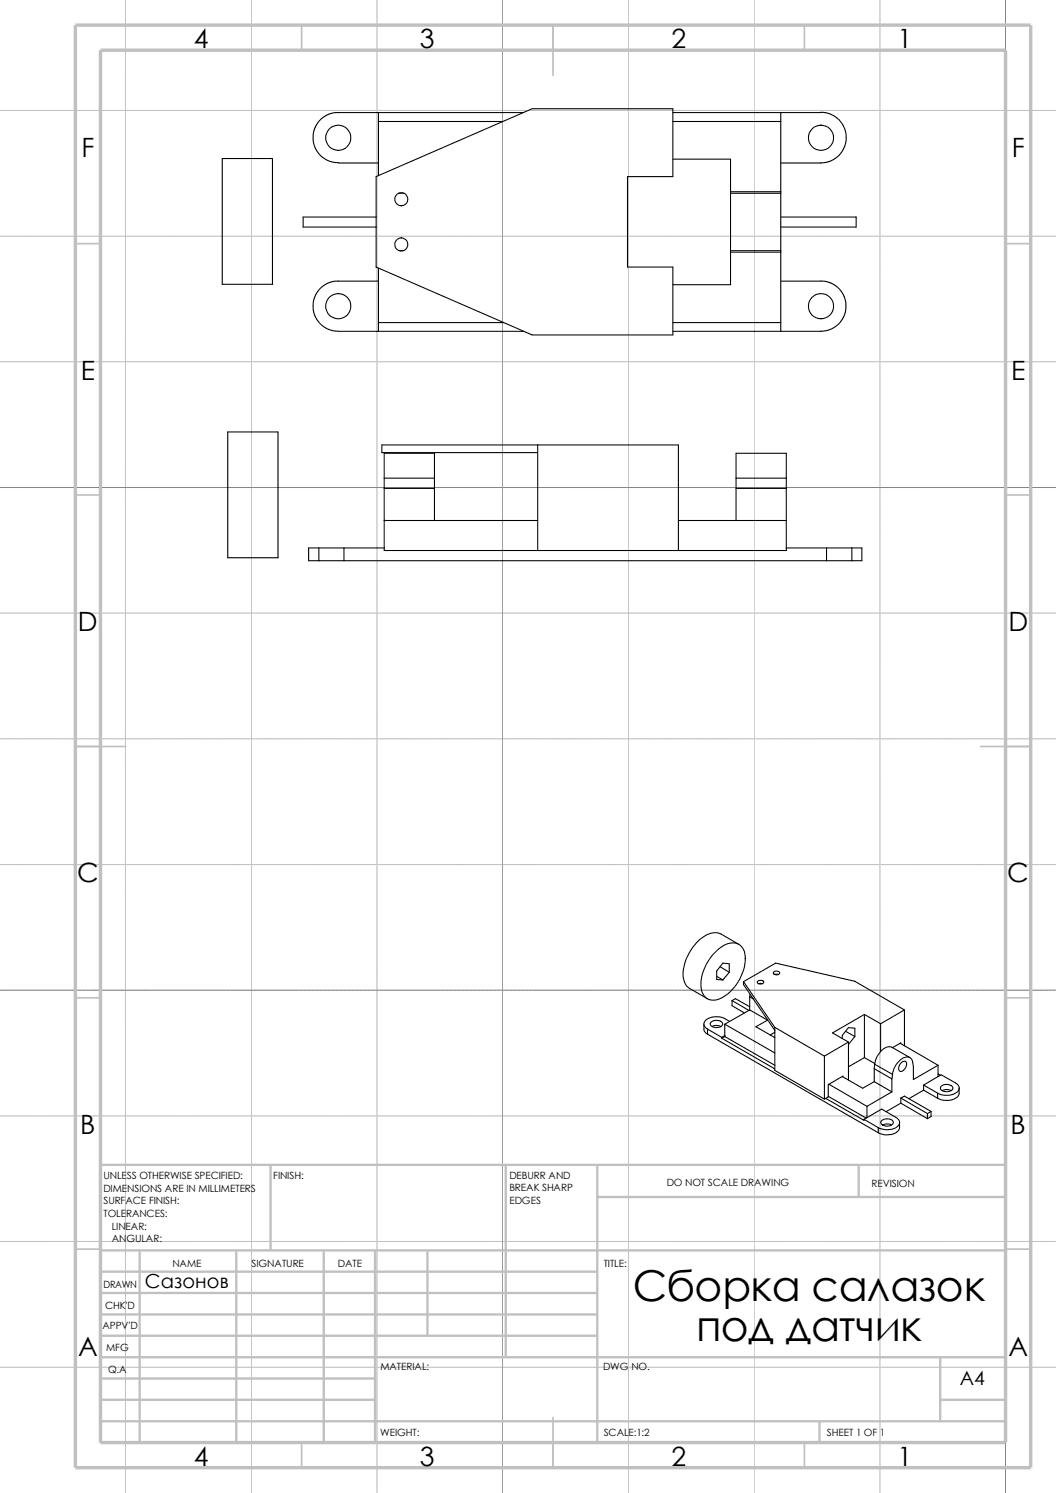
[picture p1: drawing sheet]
<svg xmlns="http://www.w3.org/2000/svg" width="210mm" height="297mm" viewBox="0 0 210 297" stroke-linecap="round" stroke-linejoin="round" font-family="sans-serif">
<g fill="none" stroke="#e6e6db" stroke-width=".2">
<path d="M25 0v297M50 0v297M75 0v297M100 0v297M125 0v297M150 0v297M175 0v297M200 0v297M0 22h210M0 47h210M0 72h210M0 97h210"/>
<path d="M0 122h210M0 147h210M0 172h210M0 197h210M0 222h210M0 247h210M0 272h210"/>
</g>
<g fill="none" stroke="#c0c0c0" stroke-width=".2">
<path d="M25 0v297M50 0v297M75 0v297M125 0v297M150 0v297M175 0v297M0 22h210M0 47h210M0 72h210M0 122h210M0 147h210M0 172h210"/>
<path d="M0 222h210M0 247h210M0 272h210"/>
</g>
<path d="M100 0v297M200 0v297M0 97h210M0 197h210" fill="none" stroke="#808080" stroke-width=".2"/>
<g fill="none" stroke="#c0c0c0" stroke-width=".34">
<path d="M60 5v5M110 5v10M160 5v5M15 48.5h5M200 48.5h5M15 98.5h5M200 98.5h5M15 148.5h10M195 148.5h10M15 198.5h5M200 198.5h5M15 248.5h5"/>
<path d="M200 248.5h5M60 287v5M110 282v10M160 287v5"/>
</g>
<g fill="none" stroke="#c0c0c0" stroke-width=".47">
<path d="M53.8 231.7v17.1M100.6 231.7v38.3M118.8 231.7v55.3M118.8 238.1h81.2M170.8 231.7v6.4M200 231.7h-180v55.3M20 248.8h180M20 257.2h98.8M20 253h98.8M27.8 248.8v38.2M47 248.8v38.2M64.4 248.8v38.2"/>
<path d="M74.6 248.8v38.2M85 248.8v16.9M20 265.7h98.8M20 261.5h98.8M20 278.5h54.6M20 274.2h54.6M20 270h180M187 278.5h13M187 270v12.7M20 282.7h180M163 282.7v4.3"/>
</g>
<path d="M15 5h190v287h-190zM20 10h180v277h-180z" fill="none" stroke="#c0c0c0" stroke-width=".68" stroke-linecap="butt"/>
<g fill="none" stroke="#000" stroke-width=".21">
<path d="M44.2 31.5h10v25.1h-10zM67.3 32.4h8M74.8 35.1l31-13.5h28v13.5h-9v18h9v13.5h-28l-31-13.5zM75.3 24.2h24.7M75.3 22.4v12.5M79.3 38.4h1M104 22.4h-37.4l-.6 .1-1.8 .9-1.1 1.2-.7 1.5-.1 1.9 .5 1.7 1.2 1.5 1.7 .9 1.6 .3M133.8 31.7h11.5v6.7M133.8 24.2h21.5M133.8 22.4h29.5M145.3 38.4h10M145.3 38.1h10"/>
<path d="M145.3 38.4v11.5M155.3 22.4v16M155.3 38.4v11.5M163.3 22.3l1.2 .2 1.4 .5 1 .9 1 1.4 .4 1.5v1.2l-.3 1.1-.9 1.5-1.2 1.1-.9 .4-1.1 .3h-8.6M74.8 43.2h-14.5v2h14.5M75.3 55.9h-8.7l-.9 .2-1.2 .6-1.4 1.4-.5 .9-.3 1v1.8l.3 1 .5 .9 .9 1 .9 .6 1.1 .4 1.3 .2h36.8M75.3 53.3v12.6M79.5 49.9h.7M145.3 49.9h10M145.3 49.9v6.7h-11.5M145.3 50.2h10M155.3 49.9v16"/>
<path d="M155.3 43.2h15v2h-15M155.3 55.9h8M163.3 55.9l1.9 .4 1.3 .8 1.2 1.4 .5 1.5v1.8l-.5 1.4-1.2 1.5-1.7 1-1.5 .2h-29.5M75.3 64.2h24.8M133.8 64.2h21.5M45.3 85.9h10v25.1h-10zM76.4 95.1v-4.9h10v4.9M76.4 95.1v14.4h80v-14.4M76.4 95.1h10M76.4 97.2h10M86.4 95.1v8.4M106.9 90h-31v-1.5h59v21"/>
<path d="M106.9 88.5v21M146.4 95.1h10M146.4 97.2h10M146.4 95.1v8.4M156.4 95.1v-4.9h-10v4.9M63.4 109h5M63.4 111.5h5M63.4 109v2.5M63.4 109h-2v2.5h2M68.4 109h8M68.4 109v2.5M68.4 111.5h96"/>
<path d="M76.4 103.5h30.5M134.9 103.5h21.5M156.4 109h8M164.4 109v2.5M164.4 109h5M164.4 111.5h5M169.4 109v2.5M169.4 109h2v2.5h-2M142.5 194.2l1.3 .7M142.6 189.1a3.7 3.7 0 0 1 4.6-1.1 4.3 4.3 0 0 1 .8 4.4 9.1 9.1 0 0 1-5.4 6.5 2.4 2.4 0 0 1-3.2-2.3 9.4 9.4 0 0 1 3.2-7.5zM143.2 192.3l1.8 1.1M145 193.4v-1.7l-1.2-.1-1.3 1.6v1.7h1.3"/>
<path d="M145 193.4l-1.2 1.5M145.6 199.1l3.3 1.9M145.6 199.1l.7-.4 2.8 1.6M145.6 199.1v1l2.4 1.4M146.9 187.9l-3.5-2.1a3.7 3.7 0 0 0-3.9 .8 9 9 0 0 0-3.5 8.4l.5 1.1 .6 .5 3.6 2.1M147.9 195.3l6.4-3.7 15.7 3.6 9.9 5.7M147.9 195.3l6.2 9.1M147.9 195.3v.6l6.2 9.1M149.1 198.3l.7 .4M149.1 198.3v2.6M149.2 197.8l-.1 .5M150.7 195.2a.68 .68 0 0 1 1.2 .3 .81 .81 0 0 1-1.3-.1z"/>
<path d="M150.9 195.7h.7M153.9 193.4a.79 .79 0 0 1 1.2 .1 .69 .69 0 0 1-.7 .4 .69 .69 0 0 1-.6-.4zM154.1 193.8h.7M140 203.7a1.74 1.74 0 0 0 .3 1.7l.4 .3M140.7 204.7v1M140.7 204.7l2.9 1.7M140.7 205.7l34 19.6M141.3 203.5a1.6 1.6 0 0 1 2.4 .1 1.39 1.39 0 0 1-2.2 .5l-.2-.3zM141.6 204.2l.7-.2 1 .2M143.6 206.4v.1M143.6 206.5l10.5 6.1M144.1 203.8l10 5.7"/>
<path d="M144.1 206.2l10 5.7M144.1 203.8v2.4M144.1 206.2l-.5 .3M144.1 206l-.5 .4M145.1 203.2a4 4 0 0 0-4.8-.3 1.05 1.05 0 0 0 .4 1.8M149.1 200.9l-5 2.9M149.1 200.9l3.6 2M152.7 202.9l-2.4 1.4 3.8 2.1M152.7 202.9h.1M154.1 204.4l9.9 5.7M154.1 204.4v8.5l9.9 5.8M154.1 205.4l-.9 .5"/>
<path d="M164 210.1v8.6M164.3 218.5l7.5 4.4v-.2M164.7 218.1l7.6 4.3M164.8 215.7l7.6 4.4M167.5 214.2l4.1 2.3 2.3-1.3M167.6 214.2v-.1l-2.9 1.7v2.4l-.7 .5M168.1 205.1l1.9 1.1M168.7 207.3l-4.7 2.8M168.7 207.3v7.6M170 206.2l-1.3 1.6M170 206.2v-1.6l-1.3-.2-1.2 1.6v.6M171.9 201.8l3.2 1.9"/>
<path d="M171.9 201.8l-6.3 3.7 3.1 1.8M171.9 201.8v8.6M171.9 210.4l-3.2 1.8M171.9 210.4l2.1 1.2M173.9 215.2l3.5 2M173.9 212.6l3.5 2M173.9 212.6v2.6M173.9 211.7l3.6 2M173.9 211.7v.9M175.1 203.7v5.5M177.4 217.2l-5 2.9M177.4 214.6v2.6"/>
<path d="M177.5 213.7l-.1 .9M179 207.5l7.6 4.4M179.2 207.6v-.1l-1.7 .9M179.2 218.4v1.1M179.2 219.5l-3 1.6M179.2 218.4l.7-.3 5.3 3M179.2 218.4l5.2 3.1M179.2 219.5l5.2 3M179.2 211.4a.58 .58 0 0 1 .8-.3 .58 .58 0 0 1 .3 .8 1.29 1.29 0 0 1-1.4 1.2 1.26 1.26 0 0 1 .3-1.7zM179.9 200.9l-4.8 2.8M179.9 200.9v7.2M181 210.4l-3.6-2a2.31 2.31 0 0 0-2.7 1.4l-.6 1.1-.2 .8"/>
<path d="M183.7 215.9v1M183.7 216.9l-2.9 1.7M183.7 215.9l2.8 1.6M183.7 216.9l2.8 1.6M186.5 217.5v1M186.6 211.9l-4.9 2.9-.2-3.4a1.22 1.22 0 0 0-.8-1.1 1.22 1.22 0 0 0-1.3 .4 4.3 4.3 0 0 0-1.9 3M186.6 214.2l.6-.4 2.8 1.6a1.1 1.1 0 0 1 .8 1.2 1.1 1.1 0 0 1-.9 1 3.9 3.9 0 0 1-3.4-.1M186.6 211.9v2.3M186.6 214.2l-2.9 1.7M186.6 213.7l.4 .2M187.2 216.1a1.61 1.61 0 0 1 2.3 .3 1.27 1.27 0 0 1-1.8 .7l-.7-.5zM187.4 217l.7-.3 1 .3"/>
<path d="M190.8 216.5v1a2.09 2.09 0 0 1-2.4 1.4h-.9l-1-.4M171.8 222.7l2.9 1.6M172.4 222.3l2.9-1.7 2.9 1.7a1.11 1.11 0 0 1 .7 1.1 1.11 1.11 0 0 1-.8 1 4 4 0 0 1-3.4-.1M172.4 220.1v2.2M172.4 222.3l-.6 .4M174.7 224.3v1M175.4 222.9a1.67 1.67 0 0 1 2.2 .2 1.1 1.1 0 0 1-1.6 .9l-.5-.2-.3-.3v-.3zM175.6 223.8a1.88 1.88 0 0 1 1.7 0M178.9 223.3v1a2.09 2.09 0 0 1-2.4 1.5l-.8-.1-1-.4M184.4 221.5v1M185.2 221.1l-.8 .4M185.2 221.1v1l-.8 .4"/>
<circle cx="67.3" cy="27.4" r="2.51"/>
<circle cx="79.8" cy="39.6" r="1.3"/>
<circle cx="163.3" cy="27.4" r="2.51"/>
<circle cx="79.8" cy="48.6" r="1.31"/>
<circle cx="67.3" cy="60.9" r="2.49"/>
<circle cx="163.3" cy="60.9" r="2.51"/>
</g>
<g font-size="8.5">
<text x="125.9" y="258.7">Сборка салазок</text>
<text x="138.5" y="266.9">под датчик</text>
</g>
<g font-size="5.3">
<text x="38.5" y="9.6">4</text>
<text x="83.5" y="9.6">3</text>
<text x="133.5" y="9.6">2</text>
<text x="178.5" y="9.6">1</text>
<text x="16.2" y="31.3">F</text>
<text x="201.2" y="31.3">F</text>
<text x="16" y="75.6">E</text>
<text x="201.1" y="75.6">E</text>
<text x="15.5" y="125.6">D</text>
<text x="200.6" y="125.6">D</text>
<text x="15.3" y="175.6">C</text>
<text x="200.3" y="175.6">C</text>
<text x="16" y="225.6">B</text>
<text x="201" y="225.6">B</text>
<text x="15.5" y="269.8">A</text>
<text x="200.5" y="269.8">A</text>
<text x="38.5" y="291.6">4</text>
<text x="83.5" y="291.6">3</text>
<text x="133.5" y="291.6">2</text>
<text x="178.5" y="291.6">1</text>
</g>
<g font-size="3.9">
<text x="28.8" y="256.2">Сазонов</text>
<text x="190.9" y="275.5">A4</text>
</g>
<g font-size="2">
<text x="20.6" y="234.6">UNLESS OTHERWISE SPECIFIED:</text>
<text x="20.6" y="237.1">DIMENSIONS ARE IN MILLIMETERS</text>
<text x="20.6" y="239.6">SURFACE FINISH:</text>
<text x="54.4" y="234.6">FINISH:</text>
<text x="101.3" y="237">BREAK SHARP</text>
<text x="101.3" y="239.5">EDGES</text>
<text x="101.3" y="234.5">DEBURR AND</text>
<text x="132.6" y="236">DO NOT SCALE DRAWING</text>
<text x="173.3" y="236.2">REVISION</text>
<text x="20.6" y="242.1">TOLERANCES:</text>
<text x="22.2" y="244.6">LINEAR:</text>
<text x="22.2" y="247.1">ANGULAR:</text>
<text x="50" y="252">SIGNATURE</text>
<text x="67.2" y="252">DATE</text>
<text x="120.1" y="252">TITLE:</text>
<text x="20.6" y="256.2">DRAWN</text>
<text x="34.3" y="252.1">NAME</text>
<text x="20.9" y="260.4">CHK'D</text>
<text x="20.4" y="264.5">APPV'D</text>
<text x="21.1" y="268.8">MFG</text>
<text x="21.5" y="273.1">Q.A</text>
<text x="75.6" y="272.5">MATERIAL:</text>
<text x="119.9" y="272.5">DWG NO.</text>
<text x="75.6" y="285.6">WEIGHT:</text>
<text x="120.1" y="285.6">SCALE:1:2</text>
<text x="164.5" y="285.6">SHEET 1 OF 1</text>
</g>
</svg>
